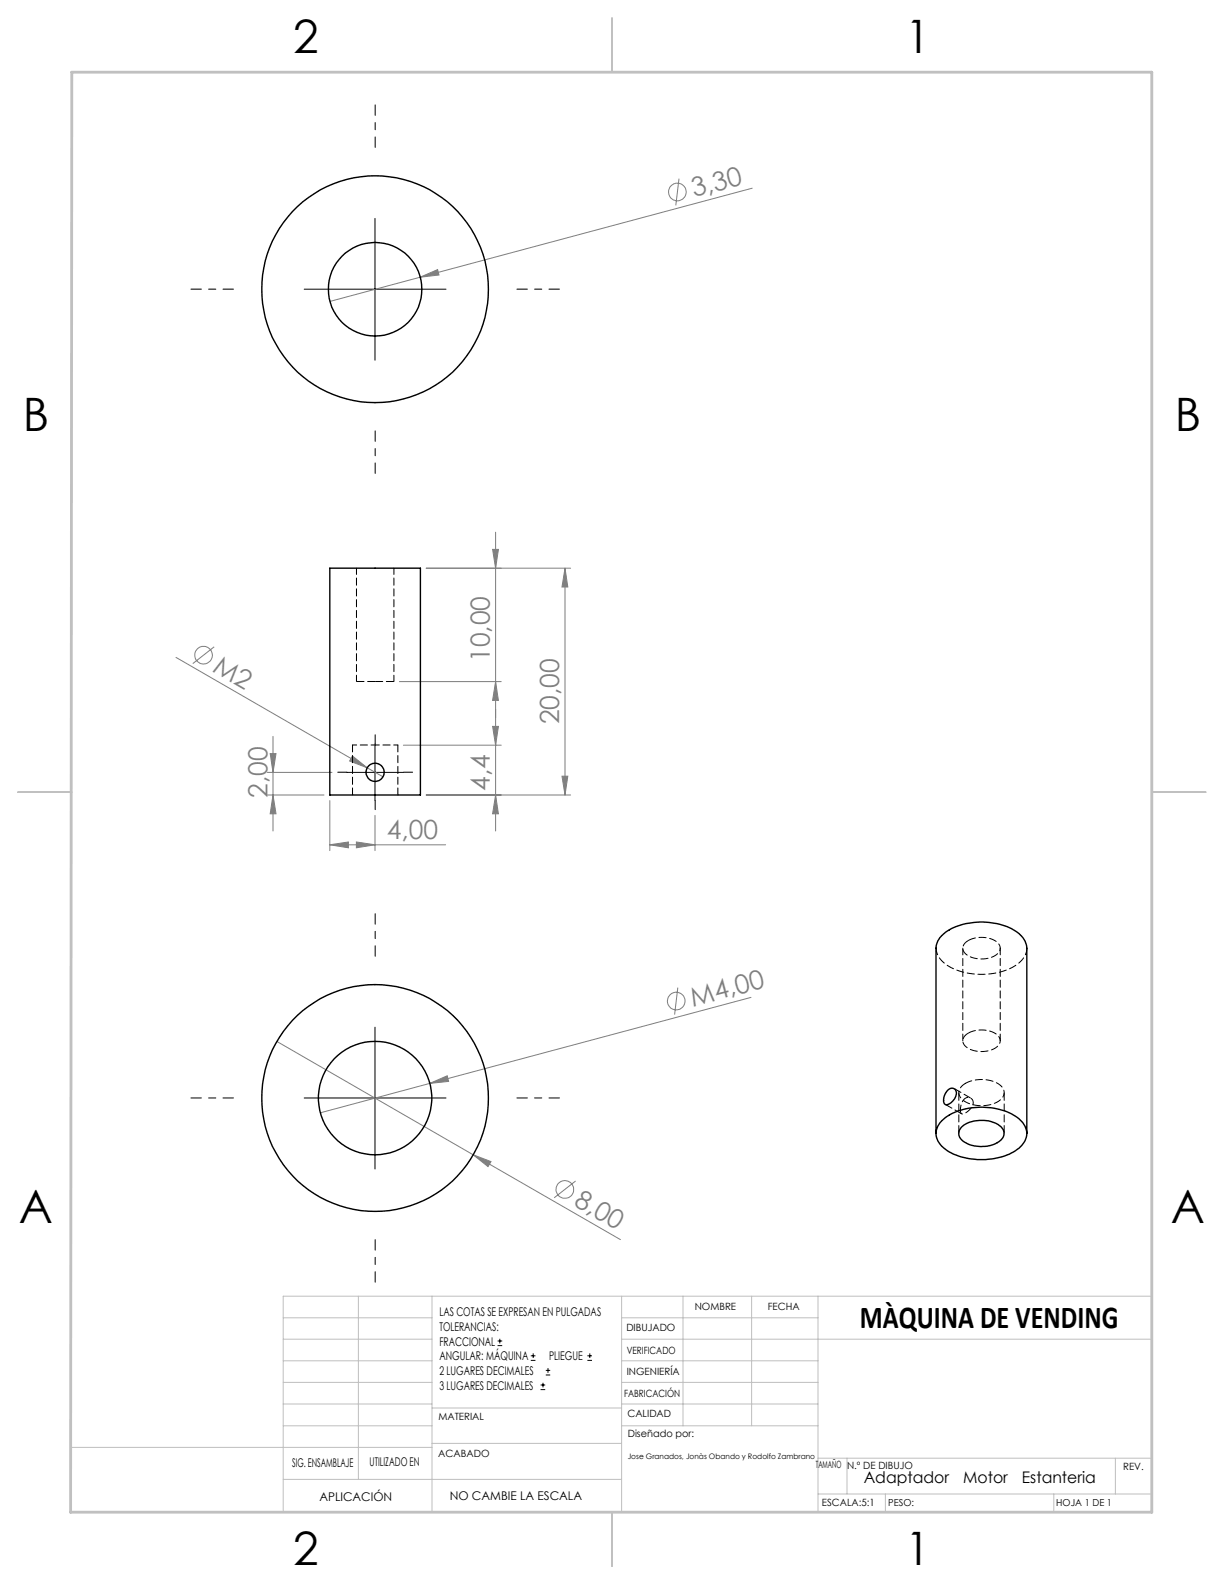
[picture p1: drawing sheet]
<svg xmlns="http://www.w3.org/2000/svg" width="216mm" height="279mm" viewBox="0 0 216 279" stroke-linecap="round" stroke-linejoin="round" font-family="sans-serif">
<g fill="none" stroke="#c0c0c0" stroke-width=".18">
<path d="M50 232.4h26.2M50 236.2h26.2M63.2 228.6v32.3M76.2 228.6v38.1M109.6 228.6v38.1M109.6 232.4h34.7M109.6 236.2h93.6M120.5 228.6v22.9M132.6 228.6v22.9M144.3 228.6v38.1M203.2 228.6h-153.2v38.1M12.5 255.3h63.7"/>
<path d="M50 243.8h26.2M50 251.5h26.2M50 240h26.2M50 247.7h26.2M76.2 254.6h33.4M76.2 248.4h33.4M109.6 243.8h34.7M109.6 251.5h34.7M109.6 240h34.7M109.6 247.7h34.7M144.3 257.2h58.9M149.4 257.2v6.3"/>
<path d="M196.7 257.2v6.3M50 260.9h59.6M144.3 263.5h58.9M156.2 263.5v3.2M185.9 263.5v3.2"/>
</g>
<path d="M108 3.2v9.5M3.1 139.7h9.6M203.2 139.7h9.5M108 266.7v9.6" fill="none" stroke="#c0c0c0" stroke-width=".25"/>
<path d="M12.7 12.7h190.5v254h-190.7z" fill="none" stroke="#c0c0c0" stroke-width=".5"/>
<g fill="none" stroke="#808080" stroke-width=".18">
<path d="M119.8 31.5l-.6 4.7M132.7 33.2l-74.5 20M74.1 48.9l3.1-1.3 .2 .9zM86.9 96.9h1l-.5 3.3zM87.4 93.9v52.7M31 116l33.8 19.4M37.8 114.1l-3.8 3M75.2 100.2h25.4M99.7 100.2l.5 3.3h-1.1zM99.7 100.2v40M47.2 136.2h11.4M47.7 132.9h1l-.5 3.3z"/>
<path d="M48.2 129.9v16.7M62.2 133.3l2.6 2.1-3.1-1.2zM64.8 135.4l2.8 1.6M70.4 120.2h18M71.2 131.4h17.2M86.9 128.1h1l-.5 3.3zM87.4 120.2l.5 3.3h-1zM99.1 136.9h1.1l-.5 3.3zM47.2 140.2h10M48.2 140.2l.5 3.3h-1zM58.2 149l3.3-.5v1zM58.2 141.2v8.8"/>
<path d="M58.2 149h20.4M62.9 148.5l3.2 .5-3.2 .5zM66.1 143.8v6.2M75.2 140.2h25.4M87.4 140.2l.5 3.3h-1zM119.6 174.2l-.6 4.8M132.5 175.9l-76 20.4M48.8 183.7l34.7 20M75.8 191.1l3.1-1.3 .2 .9zM83.5 203.7l3.1 1.2-.5 .9zM83.5 203.7l25.9 15M101.5 208.3l-3.7 3"/>
<circle cx="119.5" cy="33.9" r="1.54"/>
<circle cx="35.9" cy="115.6" r="1.55"/>
<circle cx="119.3" cy="176.6" r="1.56"/>
<circle cx="99.7" cy="209.8" r="1.55"/>
</g>
<path d="M61.2 136.2h-1.6M66.2 131.2v-1.6M71.2 136.2h1.6M66.2 141.2v1.6" fill="none" stroke="#000" stroke-width=".18" stroke-dasharray="15.2 1.3 1.3 1.3"/>
<path d="M66.2 26v-7.5M41.2 51h-7.5M91.2 51h7.5M66.2 76v7.5M66.2 168.7v-7.5M41.2 193.7h-7.5M91.2 193.7h7.5M66.2 218.7v7.5" fill="none" stroke="#000" stroke-width=".18" stroke-dasharray="15.2 1.3 1.3 1.3" stroke-dashoffset="13.4"/>
<path d="M66.1 38.5v25M53.7 51h25M61.2 136.2h10M66.1 131.2v10M53.7 193.7h25M66.1 181.2v25" fill="none" stroke="#000" stroke-width=".18"/>
<g fill="#808080">
<path d="M62.2 133.3l2.6 2.1-3.1-1.2z"/>
<path d="M74.1 48.9l3.1-1.3 .2 .9z"/>
<path d="M75.8 191.1l3.1-1.3 .2 .9z"/>
<path d="M83.5 203.7l3.1 1.2-.5 .9z"/>
<path d="M62.9 148.5l3.2 .5-3.2 .5zM58.2 149l3.3-.5v1z"/>
<path d="M87.4 120.2l.5 3.3h-1zM86.9 96.9h1l-.5 3.3z"/>
<path d="M99.7 100.2l.5 3.3h-1.1zM99.1 136.9h1.1l-.5 3.3zM86.9 128.1h1l-.5 3.3zM87.4 140.2l.5 3.3h-1zM47.7 132.9h1l-.5 3.3zM48.2 140.2l.5 3.3h-1z"/>
</g>
<g fill="none" stroke="#000" stroke-width=".25">
<path d="M58.2 100.2h16v40h-16zM165.1 199.9v-32.6a4.2 4.2 0 0 1 2.7-3.5 12.3 12.3 0 0 1 11.6 .6 3.8 3.8 0 0 1 1.7 2.9v32.6M166 197.8a10.5 10.5 0 0 1 8.4-2.4 8.8 8.8 0 0 1 6 2.7 3.1 3.1 0 0 1-1 4.6 12.1 12.1 0 0 1-10.3 1.2 5.4 5.4 0 0 1-4-3.5 3.1 3.1 0 0 1 .9-2.6zM167.2 192.3a.85 .85 0 0 1 1.2-.2 .85 .85 0 0 1 .2 1.1 2.04 2.04 0 0 1-1.8 1.6 1.8 1.8 0 0 1 .2-2.3zM169.6 198.8a5.8 5.8 0 0 1 7.1 .1 1.66 1.66 0 0 1-.8 2.6 5.8 5.8 0 0 1-6.4-.5 1.53 1.53 0 0 1 .1-2.2z"/>
<circle cx="66.2" cy="51" r="20"/>
<circle cx="66.2" cy="51" r="8.3"/>
<circle cx="66.2" cy="136.2" r="1.6"/>
<circle cx="66.2" cy="193.7" r="20"/>
<circle cx="66.2" cy="193.7" r="10"/>
</g>
<path d="M62.2 131.4h4M66.2 131.4h4" fill="none" stroke="#000" stroke-width=".18" stroke-dasharray="1.3 .6" stroke-dashoffset=".5"/>
<path d="M62.9 120.2h3.3M66.2 120.2h3.3M170.8 165.9a4.7 4.7 0 0 1 5.4 .6 1.45 1.45 0 0 1-1 2.2 4.7 4.7 0 0 1-5.1-.7 1.38 1.38 0 0 1 .7-2.1M166.7 194.8l2.9 1.7M169.1 192.7v7.2M170.8 182.2a4.7 4.7 0 0 1 5.4 .6 1.45 1.45 0 0 1-1 2.2 4.7 4.7 0 0 1-5.1-.7 1.38 1.38 0 0 1 .7-2.1M171.2 193.7l-2.9-1.7M177.1 199.9v-7.2" fill="none" stroke="#000" stroke-width=".18" stroke-dasharray="1.3 .6" stroke-dashoffset="-.1"/>
<path d="M62.2 131.4v8.8M70.2 140.2v-8.8" fill="none" stroke="#000" stroke-width=".18" stroke-dasharray="1.3 .6"/>
<path d="M62.9 100.2v20M69.5 120.2v-20" fill="none" stroke="#000" stroke-width=".18" stroke-dasharray="1.3 .6" stroke-dashoffset=".2"/>
<path d="M169.8 167.2v16.4M181.1 167.2a4.2 4.2 0 0 1-2.7 3.5 12.3 12.3 0 0 1-11.6-.6 3.7 3.7 0 0 1-1.7-2.9M170.3 191.1a5.9 5.9 0 0 1 6.4 .6 1.66 1.66 0 0 1-.7 2.7 5.9 5.9 0 0 1-6.4-.6 1.66 1.66 0 0 1 .7-2.7M176.4 183.6v-16.4" fill="none" stroke="#000" stroke-width=".18" stroke-dasharray="1.3 .6" stroke-dashoffset=".1"/>
<path d="M169.4 195.8a.55 .55 0 0 0 .3 .7 .55 .55 0 0 0 .7-.2 1.89 1.89 0 0 0 1.1-2.3 1.07 1.07 0 0 0-1.1-.4 1.07 1.07 0 0 0-.8 1l-.2 1.2" fill="none" stroke="#000" stroke-width=".18" stroke-dasharray="1.3 .6" stroke-dashoffset=".4"/>
<g fill="none" stroke="#000" stroke-width=".18">
<path d="M87.8 237.3h.8M87.8 236.5h.8M88.2 236.1v.9M93.6 240h.8M93.6 239.1h.8M94.1 238.7v.8M103.6 240h.8M103.6 239.1h.8M104 238.7v.8M95.4 245.1h.8M95.4 244.3h.8M95.8 243.9v.8"/>
<path d="M96.3 242.5h.7M96.3 241.7h.7M96.7 241.3v.8"/>
</g>
<g font-size="8.1">
<text x="51.7" y="9.3">2</text>
<text x="159.7" y="9.3">1</text>
<text x="4" y="76">B</text>
<text x="207.2" y="76">B</text>
<text x="3.3" y="215.7">A</text>
<text x="206.5" y="215.7">A</text>
<text x="51.7" y="276">2</text>
<text x="159.7" y="276">1</text>
</g>
<text font-size="5.6" x="151.7" y="234.3">MÀQUINA DE VENDING</text>
<g font-size="4.7" fill="#808080">
<text x="122.4" y="34.8" transform="rotate(-15 122.4 34.8)">3,30</text>
<text x="37.3" y="118.3" transform="rotate(30 37.3 118.3)">M2</text>
<text x="86.4" y="116.7" transform="rotate(-90 86.4 116.7)">10,00</text>
<text x="98.7" y="127.7" transform="rotate(-90 98.7 127.7)">20,00</text>
<text x="47.2" y="140.7" transform="rotate(-90 47.2 140.7)">2,00</text>
<text x="86.4" y="139.5" transform="rotate(-90 86.4 139.5)">4,4</text>
<text x="68.3" y="148">4,00</text>
<text x="122.2" y="177.5" transform="rotate(-15 122.2 177.5)">M4,00</text>
<text x="101" y="212.6" transform="rotate(30 101 212.6)">8,00</text>
</g>
<g font-size="2.8">
<text x="152.4" y="261.6">Adaptador</text>
<text x="169.9" y="261.6">Motor</text>
<text x="180.3" y="261.6">Estanteria</text>
</g>
<g font-size="2.1">
<text x="77.5" y="232.2">LAS COTAS SE EXPRESAN EN PULGADAS</text>
<text x="77.5" y="234.7">TOLERANCIAS:</text>
<text x="77.5" y="237.3">FRACCIONAL</text>
<text x="77.5" y="239.9">ANGULAR: MÁQUINA</text>
<text x="96.9" y="239.9">PLIEGUE</text>
<text x="77.5" y="242.5">2 LUGARES DECIMALES</text>
<text x="77.5" y="245.1">3 LUGARES DECIMALES</text>
<text x="51.5" y="258.7">SIG. ENSAMBLAJE</text>
<text x="65.2" y="258.6">UTILIZADO EN</text>
<text x="56.3" y="264.8">APLICACIÓN</text>
<text x="79.3" y="264.6">NO CAMBIE LA ESCALA</text>
</g>
<g font-size="1.8">
<text x="122.5" y="231.1">NOMBRE</text>
<text x="135.4" y="231.1">FECHA</text>
<text x="110.5" y="234.8">DIBUJADO</text>
<text x="110.5" y="238.9">VERIFICADO</text>
<text x="110.6" y="242.5">INGENIERÍA</text>
<text x="77.3" y="250.5">MATERIAL</text>
<text x="110.1" y="246.4">FABRICACIÓN</text>
<text x="110.7" y="250">CALIDAD</text>
<text x="77.3" y="257">ACABADO</text>
<text x="110.7" y="253.5">Diseñado por:</text>
<text x="143.9" y="258.9">TAMAÑO</text>
<text x="149.4" y="259.1">N.º DE DIBUJO</text>
<text x="198.1" y="259.2">REV.</text>
<text x="145" y="265.7">ESCALA:5:1</text>
</g>
<g font-size="1.7">
<text x="156.7" y="265.7">PESO:</text>
<text x="186.3" y="265.7">HOJA 1 DE 1</text>
</g>
<text font-size="1.3" x="110.7" y="257.4">Jose Granados, Jonàs Obando y Rodolfo Zambrano</text>
</svg>
